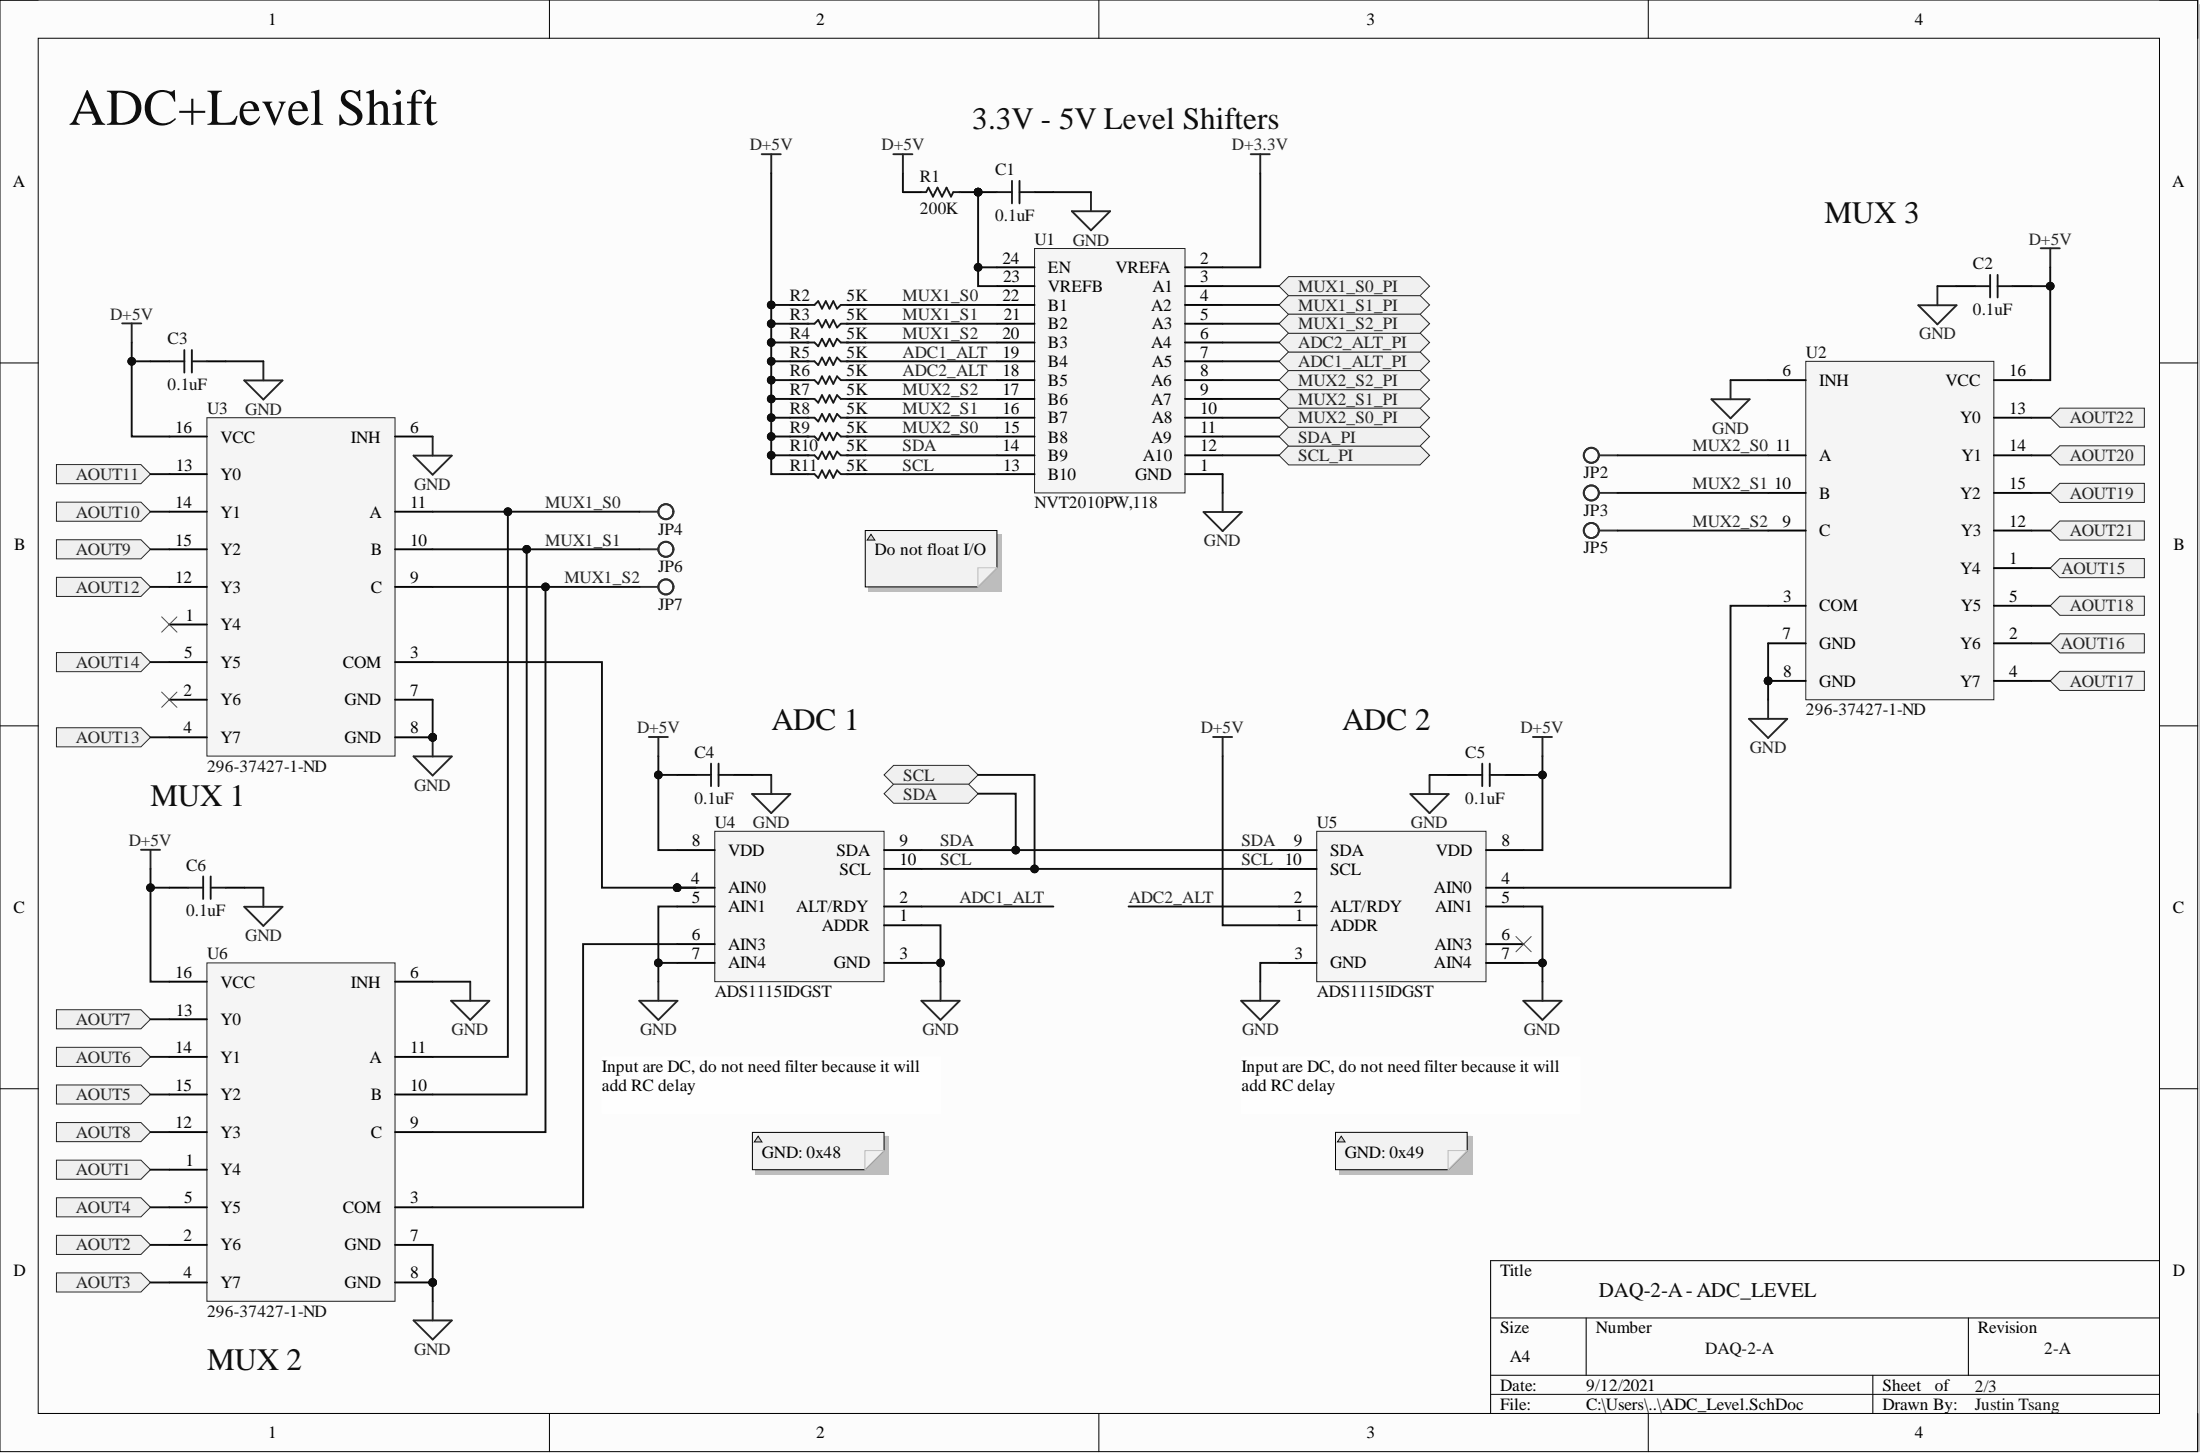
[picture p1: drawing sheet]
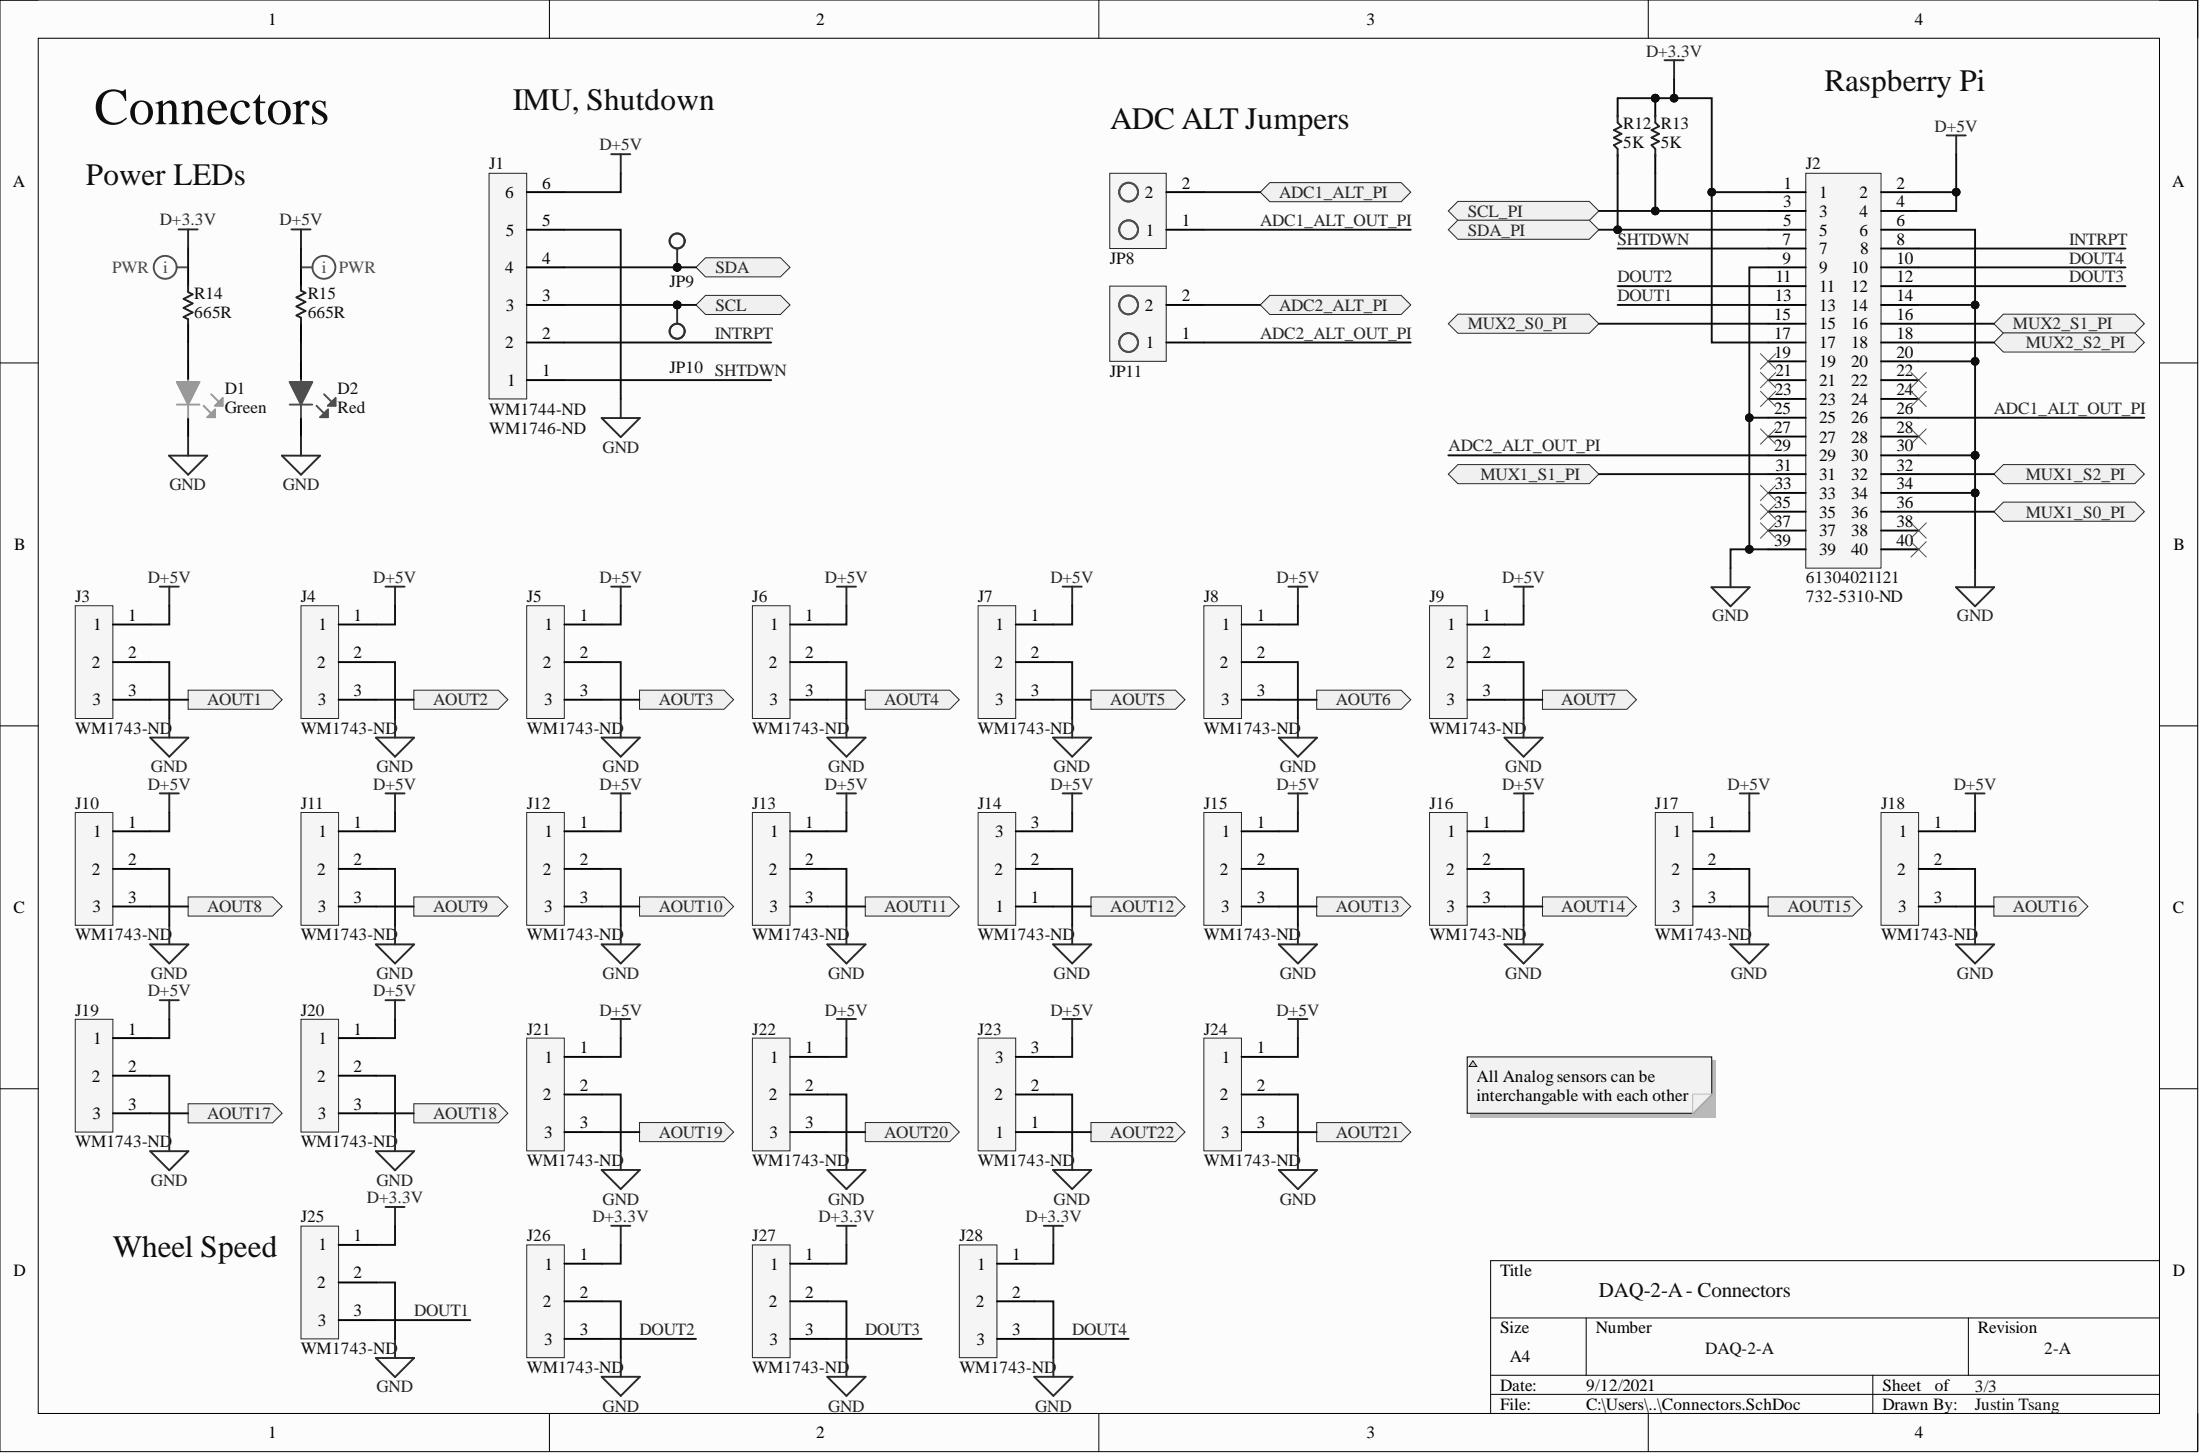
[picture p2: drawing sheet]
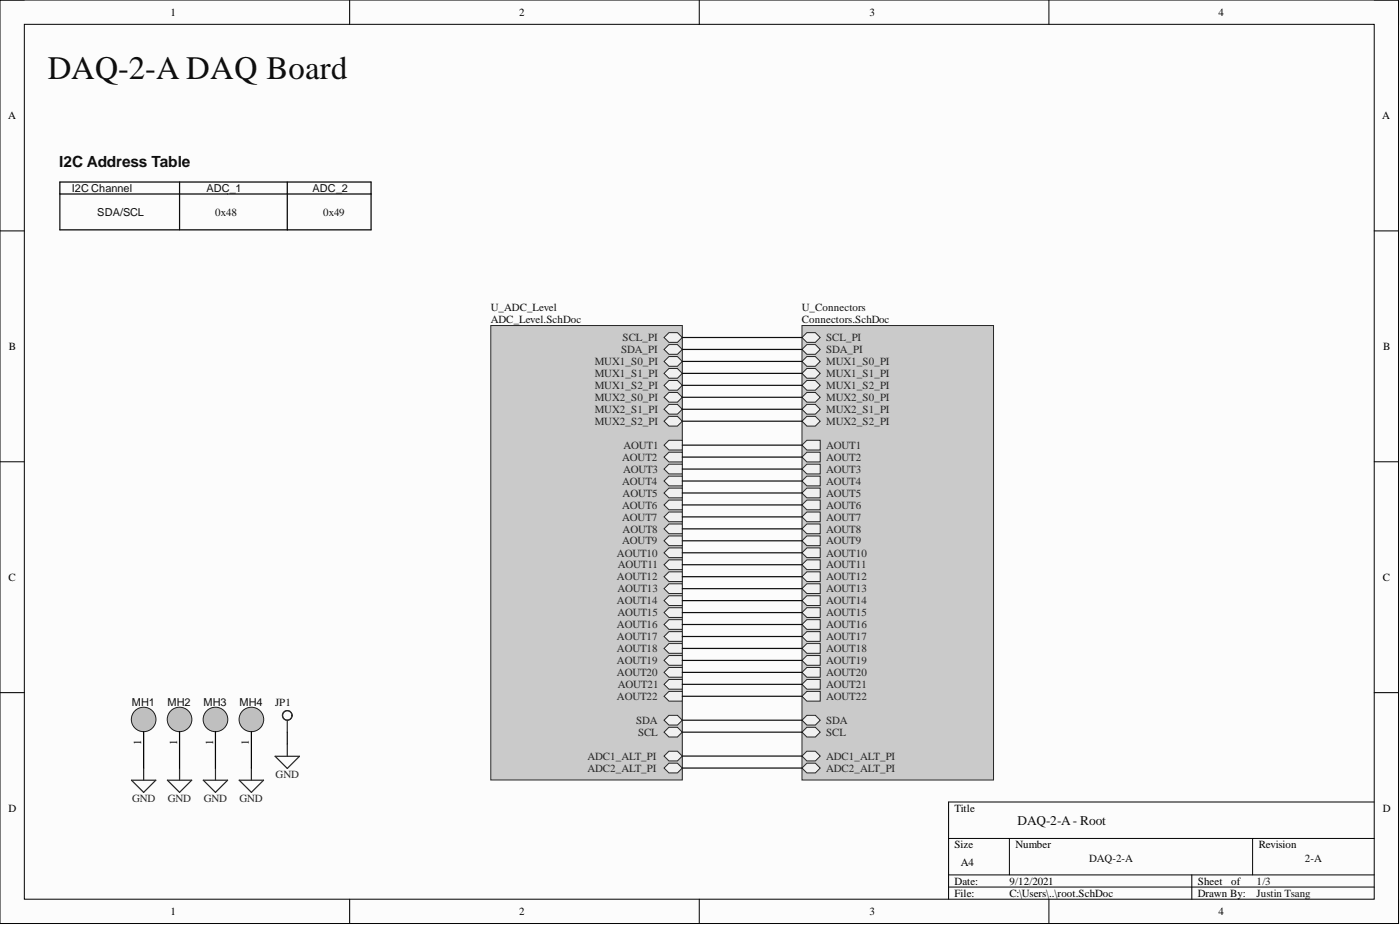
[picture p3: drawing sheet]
# Altium project DAQ-2-A.PrjPcb
3 sheets, 74 parts. Net scope: hierarchical (ports join the sheet entries above them; power ports are global).
Board file: DAQ-2-A.PcbDoc
Sheets:
  root.SchDoc
    U_ADC_Level = ADC_Level.SchDoc
    U_Connectors = Connectors.SchDoc

## Sheet root.SchDoc
size A4

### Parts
JP1  Testpoint2  [TP2]  (value not drawn)
MH1  MountingHole  [MH2.7MM]  (value not drawn)
MH2  MountingHole  [MH2.7MM]  (value not drawn)
MH3  MountingHole  [MH2.7MM]  (value not drawn)
MH4  MountingHole  [MH2.7MM]  (value not drawn)

### Sub-sheets
U_ADC_Level = ADC_Level.SchDoc: SCL_PI (bidir), SDA_PI (bidir), MUX1_S0_PI (bidir), MUX1_S1_PI (bidir), MUX1_S2_PI (bidir), MUX2_S0_PI (bidir), MUX2_S1_PI (bidir), MUX2_S2_PI (bidir), AOUT17 (in), AOUT14 (in), AOUT7 (in), AOUT8 (in), AOUT16 (in), AOUT18 (in), AOUT9 (in), AOUT6 (in), AOUT12 (in), AOUT10 (in), AOUT19 (in), AOUT13 (in), AOUT1 (in), AOUT15 (in), AOUT20 (in), AOUT2 (in), AOUT3 (in), AOUT11 (in), AOUT5 (in), AOUT4 (in), SCL (bidir), SDA (bidir), AOUT21 (in), AOUT22 (in), ADC1_ALT_PI (bidir), ADC2_ALT_PI (bidir)
U_Connectors = Connectors.SchDoc: SCL_PI (bidir), SDA_PI (bidir), MUX1_S0_PI (bidir), MUX1_S1_PI (bidir), MUX1_S2_PI (bidir), MUX2_S0_PI (bidir), MUX2_S1_PI (bidir), MUX2_S2_PI (bidir), AOUT1 (out), AOUT2 (out), AOUT3 (out), AOUT4 (out), AOUT5 (out), AOUT6 (out), AOUT7 (out), AOUT8 (out), AOUT9 (out), AOUT10 (out), AOUT11 (out), AOUT12 (out), AOUT13 (out), AOUT14 (out), AOUT15 (out), AOUT16 (out), AOUT18 (out), AOUT19 (out), AOUT20 (out), AOUT17 (out), SCL (bidir), SDA (bidir), AOUT22 (out), AOUT21 (out), ADC1_ALT_PI (bidir), ADC2_ALT_PI (bidir)

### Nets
GND: JP1.1 MH1.1 MH2.1 MH3.1 MH4.1
SCL: sheet U_ADC_Level/SCL, sheet U_Connectors/SCL
SDA: sheet U_ADC_Level/SDA, sheet U_Connectors/SDA
NetJ2_3: sheet U_ADC_Level/SCL_PI, sheet U_Connectors/SCL_PI
NetJ2_5: sheet U_ADC_Level/SDA_PI, sheet U_Connectors/SDA_PI
NetJ2_15: sheet U_ADC_Level/MUX2_S0_PI, sheet U_Connectors/MUX2_S0_PI
NetJ2_16: sheet U_ADC_Level/MUX2_S1_PI, sheet U_Connectors/MUX2_S1_PI
NetJ2_18: sheet U_ADC_Level/MUX2_S2_PI, sheet U_Connectors/MUX2_S2_PI
NetJ2_31: sheet U_ADC_Level/MUX1_S1_PI, sheet U_Connectors/MUX1_S1_PI
NetJ2_32: sheet U_ADC_Level/MUX1_S2_PI, sheet U_Connectors/MUX1_S2_PI
NetJ2_36: sheet U_ADC_Level/MUX1_S0_PI, sheet U_Connectors/MUX1_S0_PI
NetJ3_3: sheet U_ADC_Level/AOUT1, sheet U_Connectors/AOUT1
NetJ4_3: sheet U_ADC_Level/AOUT2, sheet U_Connectors/AOUT2
NetJ5_3: sheet U_ADC_Level/AOUT3, sheet U_Connectors/AOUT3
NetJ6_3: sheet U_ADC_Level/AOUT4, sheet U_Connectors/AOUT4
NetJ7_3: sheet U_ADC_Level/AOUT5, sheet U_Connectors/AOUT5
NetJ8_3: sheet U_ADC_Level/AOUT6, sheet U_Connectors/AOUT6
NetJ9_3: sheet U_ADC_Level/AOUT7, sheet U_Connectors/AOUT7
NetJ10_3: sheet U_ADC_Level/AOUT8, sheet U_Connectors/AOUT8
NetJ11_3: sheet U_ADC_Level/AOUT9, sheet U_Connectors/AOUT9
NetJ12_3: sheet U_ADC_Level/AOUT10, sheet U_Connectors/AOUT10
NetJ13_3: sheet U_ADC_Level/AOUT11, sheet U_Connectors/AOUT11
NetJ14_1: sheet U_ADC_Level/AOUT12, sheet U_Connectors/AOUT12
NetJ15_3: sheet U_ADC_Level/AOUT13, sheet U_Connectors/AOUT13
NetJ16_3: sheet U_ADC_Level/AOUT14, sheet U_Connectors/AOUT14
NetJ17_3: sheet U_ADC_Level/AOUT15, sheet U_Connectors/AOUT15
NetJ18_3: sheet U_ADC_Level/AOUT16, sheet U_Connectors/AOUT16
NetJ19_3: sheet U_ADC_Level/AOUT17, sheet U_Connectors/AOUT17
NetJ20_3: sheet U_ADC_Level/AOUT18, sheet U_Connectors/AOUT18
NetJ21_3: sheet U_ADC_Level/AOUT19, sheet U_Connectors/AOUT19
NetJ22_3: sheet U_ADC_Level/AOUT20, sheet U_Connectors/AOUT20
NetJ23_1: sheet U_ADC_Level/AOUT22, sheet U_Connectors/AOUT22
NetJ24_3: sheet U_ADC_Level/AOUT21, sheet U_Connectors/AOUT21
NetJP10_2: sheet U_ADC_Level/ADC1_ALT_PI, sheet U_Connectors/ADC1_ALT_PI
NetJP13_2: sheet U_ADC_Level/ADC2_ALT_PI, sheet U_Connectors/ADC2_ALT_PI

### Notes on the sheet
- DAQ-2-A DAQ Board
- I2C Channel
- SDA/SCL
- I2C Address Table
- 0x48
- ADC_1
- 0x49
- ADC_2
- DAQ-2-A - Root
- DAQ-2-A
- 1/3
- 2-A
- Justin Tsang

## Sheet ADC_Level.SchDoc
size A4

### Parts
C1  0.1uF  [CAP-0603]
C2  0.1uF  [CAP-0603]
C3  0.1uF  [CAP-0603]
C4  0.1uF  [CAP-0603]
C5  0.1uF  [CAP-0603]
C6  0.1uF  [CAP-0603]
JP2  Testpoint2  [TP2]  (value not drawn)
JP3  Testpoint2  [TP2]  (value not drawn)
JP4  Testpoint2  [TP2]  (value not drawn)
JP5  Testpoint2  [TP2]  (value not drawn)
JP6  Testpoint2  [TP2]  (value not drawn)
JP7  Testpoint2  [TP2]  (value not drawn)
R1  200K  [RES-0603]
R2  5K  [RES-0603]
R3  5K  [RES-0603]
R4  5K  [RES-0603]
R5  5K  [RES-0603]
R6  5K  [RES-0603]
R7  5K  [RES-0603]
R8  5K  [RES-0603]
R9  5K  [RES-0603]
R10  5K  [RES-0603]
R11  5K  [RES-0603]
U1  NVT2010PW,118  [TSSOP65P660X110-24]
U2  296-37427-1-ND  [16-SOIC]
U3  296-37427-1-ND  [16-SOIC]
U4  ADS1115IDGST  [VSSOP50P310X310-10P]
U5  ADS1115IDGST  [VSSOP50P310X310-10P]
U6  296-37427-1-ND  [16-SOIC]

### Ports
ADC1_ALT_PI (bidir), ADC2_ALT_PI (bidir), AOUT1 (in), AOUT2 (in), AOUT3 (in), AOUT4 (in), AOUT5 (in), AOUT6 (in), AOUT7 (in), AOUT8 (in), AOUT9 (in), AOUT10 (in), AOUT11 (in), AOUT12 (in), AOUT13 (in), AOUT14 (in), AOUT15 (in), AOUT16 (in), AOUT17 (in), AOUT18 (in), AOUT19 (in), AOUT20 (in), AOUT21 (in), AOUT22 (in), MUX1_S0_PI (bidir), MUX1_S1_PI (bidir), MUX1_S2_PI (bidir), MUX2_S0_PI (bidir), MUX2_S1_PI (bidir), MUX2_S2_PI (bidir), SCL (bidir), SCL_PI (bidir), SDA (bidir), SDA_PI (bidir)

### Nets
D+3.3V: U1.2(VREFA)
D+5V: C2.2 C3.2 C4.2 C5.2 C6.2 R1.2 R2.1 R3.1 R4.1 R5.1 R6.1 R7.1 R8.1 R9.1 R10.2 R11.1 U2.16(VCC) U3.16(VCC) U4.8(VDD) U5.1(ADDR) U5.8(VDD) U6.16(VCC)
GND: C1.1 C2.1 C3.1 C4.1 C5.1 C6.1 U1.1(GND) U2.6(INH) U2.7(GND) U2.8(GND) U3.6(INH) U3.7(GND) U3.8(GND) U4.1(ADDR) U4.3(GND) U4.5(AIN1) U4.7(AIN4) U5.3(GND) U5.5(AIN1) U5.7(AIN4) U6.6(INH) U6.7(GND) U6.8(GND)
ADC1_ALT: R5.2 U1.19(B4) U4.2(ALT/RDY)
ADC2_ALT: R6.2 U1.18(B5) U5.2(ALT/RDY)
MUX1_S0: JP4.1 R2.2 U1.22(B1) U3.11(A) U6.11(A)
MUX1_S1: JP6.1 R3.2 U1.21(B2) U3.10(B) U6.10(B)
MUX1_S2: JP7.1 R4.2 U1.20(B3) U3.9(C) U6.9(C)
MUX2_S0: JP2.1 R9.2 U1.15(B8) U2.11(A)
MUX2_S1: JP3.1 R8.2 U1.16(B7) U2.10(B)
MUX2_S2: JP5.1 R7.2 U1.17(B6) U2.9(C)
SCL: R11.2 U1.13(B10) U4.10(SCL) U5.10(SCL) ; port SCL
SDA: R10.1 U1.14(B9) U4.9(SDA) U5.9(SDA) ; port SDA
NetC1_2: C1.2 R1.1 U1.23(VREFB) U1.24(EN)
NetJ2_3: U1.12(A10) ; port SCL_PI
NetJ2_5: U1.11(A9) ; port SDA_PI
NetJ2_15: U1.10(A8) ; port MUX2_S0_PI
NetJ2_16: U1.9(A7) ; port MUX2_S1_PI
NetJ2_18: U1.8(A6) ; port MUX2_S2_PI
NetJ2_31: U1.4(A2) ; port MUX1_S1_PI
NetJ2_32: U1.5(A3) ; port MUX1_S2_PI
NetJ2_36: U1.3(A1) ; port MUX1_S0_PI
NetJ3_3: U6.1(Y4) ; port AOUT1
NetJ4_3: U6.2(Y6) ; port AOUT2
NetJ5_3: U6.4(Y7) ; port AOUT3
NetJ6_3: U6.5(Y5) ; port AOUT4
NetJ7_3: U6.15(Y2) ; port AOUT5
NetJ8_3: U6.14(Y1) ; port AOUT6
NetJ9_3: U6.13(Y0) ; port AOUT7
NetJ10_3: U6.12(Y3) ; port AOUT8
NetJ11_3: U3.15(Y2) ; port AOUT9
NetJ12_3: U3.14(Y1) ; port AOUT10
NetJ13_3: U3.13(Y0) ; port AOUT11
NetJ14_1: U3.12(Y3) ; port AOUT12
NetJ15_3: U3.4(Y7) ; port AOUT13
NetJ16_3: U3.5(Y5) ; port AOUT14
NetJ17_3: U2.1(Y4) ; port AOUT15
NetJ18_3: U2.2(Y6) ; port AOUT16
NetJ19_3: U2.4(Y7) ; port AOUT17
NetJ20_3: U2.5(Y5) ; port AOUT18
NetJ21_3: U2.15(Y2) ; port AOUT19
NetJ22_3: U2.14(Y1) ; port AOUT20
NetJ23_1: U2.13(Y0) ; port AOUT22
NetJ24_3: U2.12(Y3) ; port AOUT21
NetJP10_2: U1.7(A5) ; port ADC1_ALT_PI
NetJP13_2: U1.6(A4) ; port ADC2_ALT_PI
NetU2_3: U2.3(COM) U5.4(AIN0)
NetU3_3: U3.3(COM) U4.4(AIN0)
NetU4_6: U4.6(AIN3) U6.3(COM)

Not connected (* = marked no-connect by the designer): U3 1(Y4)* 2(Y6)*; U5 6(AIN3)*

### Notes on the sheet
- ADC+Level Shift
- 3.3V - 5V Level Shifters
- MUX 3
- Do not float I/O
- (near U3) MUX 1
- (near C4) ADC 1
- (near C5) ADC 2
- Input are DC, do not need filter because it will add RC delay
- GND: 0x48
- GND: 0x49
- DAQ-2-A - ADC_LEVEL
- (near U6) MUX 2
- DAQ-2-A
- 2/3
- 2-A
- Justin Tsang

## Sheet Connectors.SchDoc
size A4

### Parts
D1  Green  [LED-0603]
D2  Red  [LED-0603]
J1  WM1744-ND  Supplier Part Number 1: WM1746-ND  [1X6_1.25MM]
J2  61304021121  Supplier Part Number 1: 732-5310-ND  [2x40_Header]
J3  WM1743-ND  [1X3_1.25MM]
J4  WM1743-ND  [1X3_1.25MM]
J5  WM1743-ND  [1X3_1.25MM]
J6  WM1743-ND  [1X3_1.25MM]
J7  WM1743-ND  [1X3_1.25MM]
J8  WM1743-ND  [1X3_1.25MM]
J9  WM1743-ND  [1X3_1.25MM]
J10  WM1743-ND  [1X3_1.25MM]
J11  WM1743-ND  [1X3_1.25MM]
J12  WM1743-ND  [1X3_1.25MM]
J13  WM1743-ND  [1X3_1.25MM]
J14  WM1743-ND  [1X3_1.25MM]
J15  WM1743-ND  [1X3_1.25MM]
J16  WM1743-ND  [1X3_1.25MM]
J17  WM1743-ND  [1X3_1.25MM]
J18  WM1743-ND  [1X3_1.25MM]
J19  WM1743-ND  [1X3_1.25MM]
J20  WM1743-ND  [1X3_1.25MM]
J21  WM1743-ND  [1X3_1.25MM]
J22  WM1743-ND  [1X3_1.25MM]
J23  WM1743-ND  [1X3_1.25MM]
J24  WM1743-ND  [1X3_1.25MM]
J25  WM1743-ND  [1X3_1.25MM]
J26  WM1743-ND  [1X3_1.25MM]
J27  WM1743-ND  [1X3_1.25MM]
J28  WM1743-ND  [1X3_1.25MM]
JP8  Testpoint2  [TP2]  (value not drawn)
JP9  Testpoint2  [TP2]  (value not drawn)
JP10  732-5315-ND  [2PIN-JP]  (value not drawn)
JP11  Testpoint2  [TP2]  (value not drawn)
JP12  Testpoint2  [TP2]  (value not drawn)
JP13  732-5315-ND  [2PIN-JP]  (value not drawn)
R12  5K  [RES-0603]
R13  5K  [RES-0603]
R14  665R  [RES-0603]
R15  665R  [RES-0603]

### Ports
ADC1_ALT_PI (bidir), ADC2_ALT_PI (bidir), AOUT1 (out), AOUT2 (out), AOUT3 (out), AOUT4 (out), AOUT5 (out), AOUT6 (out), AOUT7 (out), AOUT8 (out), AOUT9 (out), AOUT10 (out), AOUT11 (out), AOUT12 (out), AOUT13 (out), AOUT14 (out), AOUT15 (out), AOUT16 (out), AOUT17 (out), AOUT18 (out), AOUT19 (out), AOUT20 (out), AOUT21 (out), AOUT22 (out), MUX1_S0_PI (bidir), MUX1_S1_PI (bidir), MUX1_S2_PI (bidir), MUX2_S0_PI (bidir), MUX2_S1_PI (bidir), MUX2_S2_PI (bidir), SCL (bidir), SCL_PI (bidir), SDA (bidir), SDA_PI (bidir)

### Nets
D+3.3V: J2.1 J2.17 J25.1 J26.1 J27.1 J28.1 JP8.1 R12.2 R13.2 R14.1
D+5V: J1.6 J2.2 J2.4 J3.1 J4.1 J5.1 J6.1 J7.1 J8.1 J9.1 J10.1 J11.1 J12.1 J13.1 J14.3 J15.1 J16.1 J17.1 J18.1 J19.1 J20.1 J21.1 J22.1 J23.3 J24.1 JP9.1 R15.2
GND: D1.2 D2.2 J1.5 J2.6 J2.9 J2.14 J2.20 J2.25 J2.30 J2.34 J2.39 J3.2 J4.2 J5.2 J6.2 J7.2 J8.2 J9.2 J10.2 J11.2 J12.2 J13.2 J14.2 J15.2 J16.2 J17.2 J18.2 J19.2 J20.2 J21.2 J22.2 J23.2 J24.2 J25.2 J26.2 J27.2 J28.2
ADC1_ALT_OUT_PI: J2.26 JP10.1
ADC2_ALT_OUT_PI: J2.29 JP13.1
DOUT1: J2.13 J25.3
DOUT2: J2.11 J26.3
DOUT3: J2.12 J27.3
DOUT4: J2.10 J28.3
INTRPT: J1.2 J2.8
SCL: J1.3 JP12.1 ; port SCL
SDA: J1.4 JP11.1 ; port SDA
SHTDWN: J1.1 J2.7
NetD1_1: D1.1 R14.2
NetD2_1: D2.1 R15.1
NetJ2_3: J2.3 R13.1 ; port SCL_PI
NetJ2_5: J2.5 R12.1 ; port SDA_PI
NetJ2_15: J2.15 ; port MUX2_S0_PI
NetJ2_16: J2.16 ; port MUX2_S1_PI
NetJ2_18: J2.18 ; port MUX2_S2_PI
NetJ2_31: J2.31 ; port MUX1_S1_PI
NetJ2_32: J2.32 ; port MUX1_S2_PI
NetJ2_36: J2.36 ; port MUX1_S0_PI
NetJ3_3: J3.3 ; port AOUT1
NetJ4_3: J4.3 ; port AOUT2
NetJ5_3: J5.3 ; port AOUT3
NetJ6_3: J6.3 ; port AOUT4
NetJ7_3: J7.3 ; port AOUT5
NetJ8_3: J8.3 ; port AOUT6
NetJ9_3: J9.3 ; port AOUT7
NetJ10_3: J10.3 ; port AOUT8
NetJ11_3: J11.3 ; port AOUT9
NetJ12_3: J12.3 ; port AOUT10
NetJ13_3: J13.3 ; port AOUT11
NetJ14_1: J14.1 ; port AOUT12
NetJ15_3: J15.3 ; port AOUT13
NetJ16_3: J16.3 ; port AOUT14
NetJ17_3: J17.3 ; port AOUT15
NetJ18_3: J18.3 ; port AOUT16
NetJ19_3: J19.3 ; port AOUT17
NetJ20_3: J20.3 ; port AOUT18
NetJ21_3: J21.3 ; port AOUT19
NetJ22_3: J22.3 ; port AOUT20
NetJ23_1: J23.1 ; port AOUT22
NetJ24_3: J24.3 ; port AOUT21
NetJP10_2: JP10.2 ; port ADC1_ALT_PI
NetJP13_2: JP13.2 ; port ADC2_ALT_PI

Not connected (* = marked no-connect by the designer): J2 19* 21* 22* 23* 24* 27* 28* 33* 35* 37* 38* 40*

### Layout directives
net class PWR: D+3.3V, D+5V

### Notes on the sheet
- Connectors
- (near J1) IMU, Shutdown
- (near JP10) ADC ALT Jumpers
- Raspberry Pi
- Power LEDs
- All Analog sensors can be interchangable with each other
- (near J25) Wheel Speed
- DAQ-2-A - Connectors
- DAQ-2-A
- 3/3
- 2-A
- Justin Tsang

## Nets that join several sheets
D+3.3V: ADC_Level (U1.2), Connectors (10 pins)
D+5V: ADC_Level (22 pins), Connectors (27 pins)
GND: root (5 pins), ADC_Level (23 pins), Connectors (37 pins)
NetJ2_3: ADC_Level (U1.12), Connectors (J2.3 R13.1)
NetJ2_5: ADC_Level (U1.11), Connectors (J2.5 R12.1)
NetJ2_15: ADC_Level (U1.10), Connectors (J2.15)
NetJ2_16: ADC_Level (U1.9), Connectors (J2.16)
NetJ2_18: ADC_Level (U1.8), Connectors (J2.18)
NetJ2_31: ADC_Level (U1.4), Connectors (J2.31)
NetJ2_32: ADC_Level (U1.5), Connectors (J2.32)
NetJ2_36: ADC_Level (U1.3), Connectors (J2.36)
NetJ3_3: ADC_Level (U6.1), Connectors (J3.3)
NetJ4_3: ADC_Level (U6.2), Connectors (J4.3)
NetJ5_3: ADC_Level (U6.4), Connectors (J5.3)
NetJ6_3: ADC_Level (U6.5), Connectors (J6.3)
NetJ7_3: ADC_Level (U6.15), Connectors (J7.3)
NetJ8_3: ADC_Level (U6.14), Connectors (J8.3)
NetJ9_3: ADC_Level (U6.13), Connectors (J9.3)
NetJ10_3: ADC_Level (U6.12), Connectors (J10.3)
NetJ11_3: ADC_Level (U3.15), Connectors (J11.3)
NetJ12_3: ADC_Level (U3.14), Connectors (J12.3)
NetJ13_3: ADC_Level (U3.13), Connectors (J13.3)
NetJ14_1: ADC_Level (U3.12), Connectors (J14.1)
NetJ15_3: ADC_Level (U3.4), Connectors (J15.3)
NetJ16_3: ADC_Level (U3.5), Connectors (J16.3)
NetJ17_3: ADC_Level (U2.1), Connectors (J17.3)
NetJ18_3: ADC_Level (U2.2), Connectors (J18.3)
NetJ19_3: ADC_Level (U2.4), Connectors (J19.3)
NetJ20_3: ADC_Level (U2.5), Connectors (J20.3)
NetJ21_3: ADC_Level (U2.15), Connectors (J21.3)
NetJ22_3: ADC_Level (U2.14), Connectors (J22.3)
NetJ23_1: ADC_Level (U2.13), Connectors (J23.1)
NetJ24_3: ADC_Level (U2.12), Connectors (J24.3)
NetJP10_2: ADC_Level (U1.7), Connectors (JP10.2)
NetJP13_2: ADC_Level (U1.6), Connectors (JP13.2)
SCL: ADC_Level (R11.2 U1.13 U4.10 U5.10), Connectors (J1.3 JP12.1)
SDA: ADC_Level (R10.1 U1.14 U4.9 U5.9), Connectors (J1.4 JP11.1)
